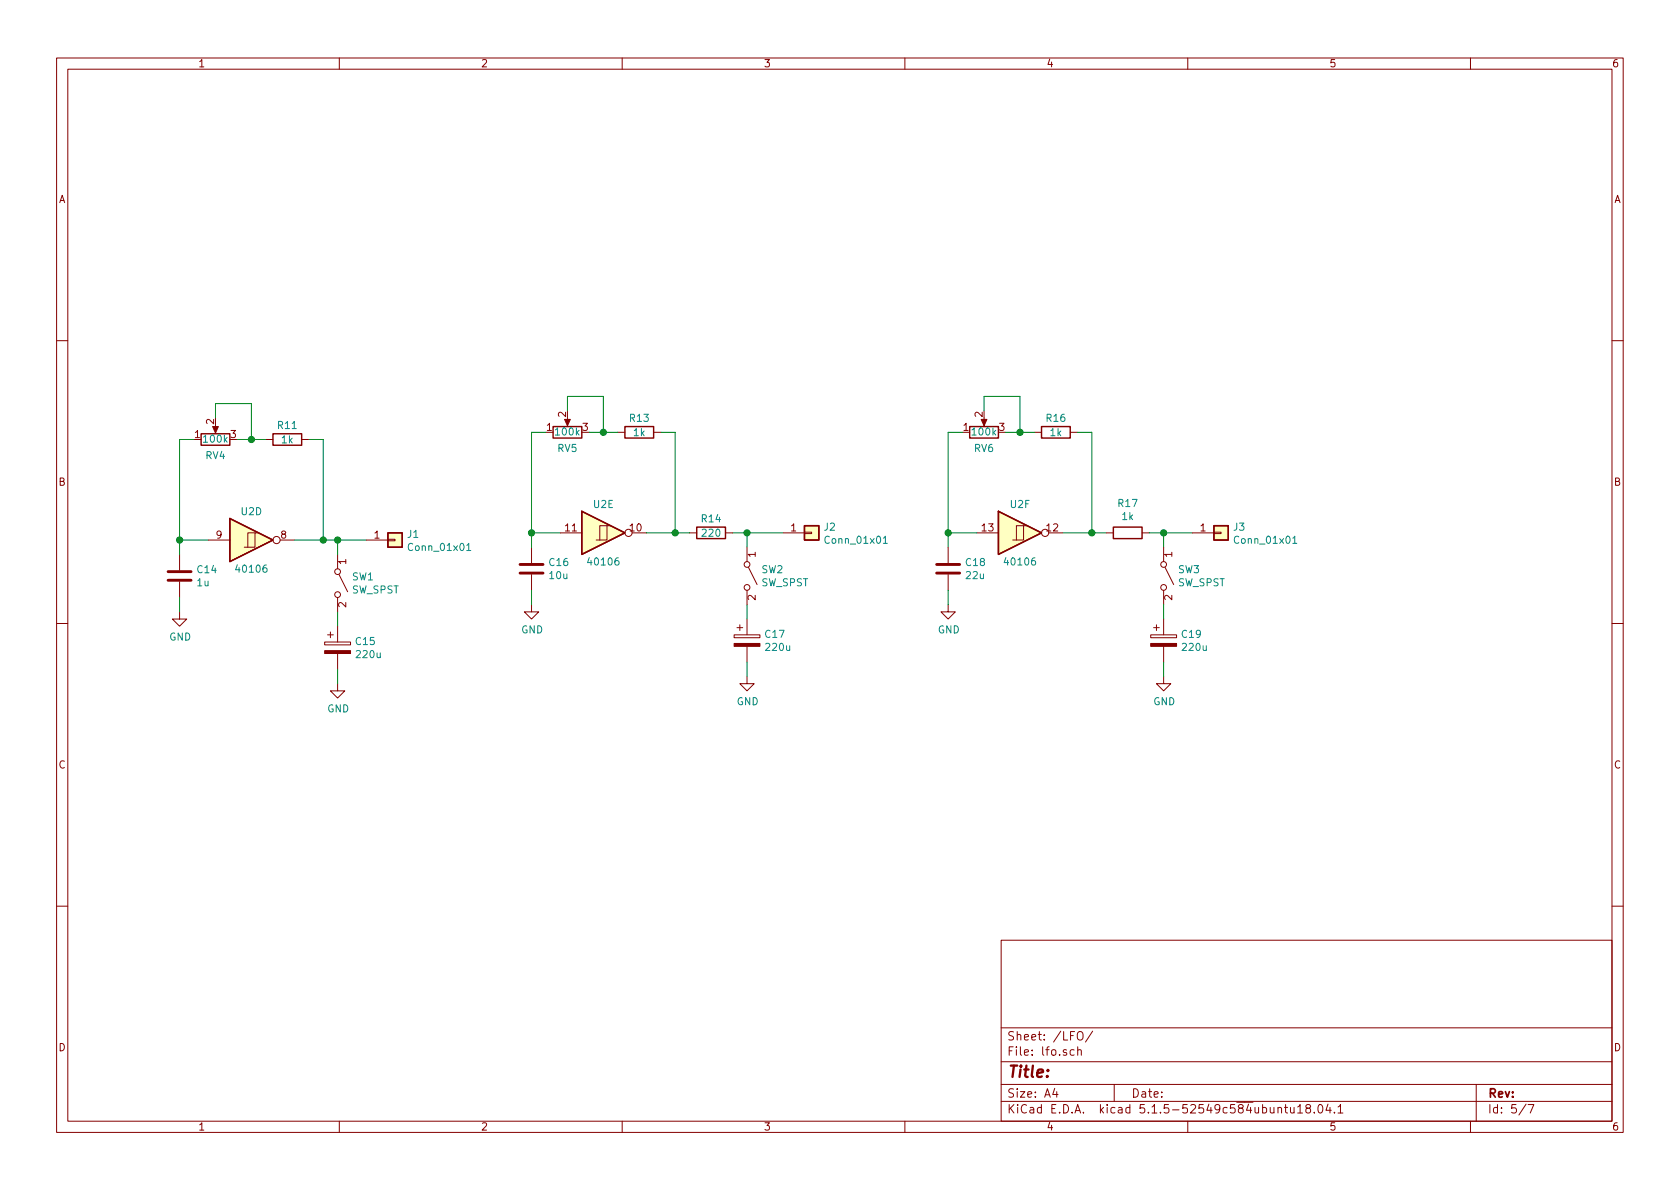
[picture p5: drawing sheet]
<svg xmlns="http://www.w3.org/2000/svg" width="297mm" height="210mm" viewBox="0 0 297 210" stroke-linecap="round" stroke-linejoin="round" font-family="sans-serif">
<g fill="none" stroke="#840000" stroke-width=".18">
<path d="M10 10.3h277v189.9h-277zM12 12.2h273v186.1h-273zM60 10.3v1.9M110 10.3v1.9M160 10.3v1.9M210 10.3v1.9M260 10.3v1.9M10 60.2h2M38.1 75.2v1M47 77.7h1.3M53.3 77.7h1.3M100.3 73.9v1"/>
<path d="M109.2 76.4h1.3M115.6 76.4h1.2M174 73.9v1M182.9 76.4h1.2M189.2 76.4h1.3M285 60.2h2M31.7 98v2.8M36.8 95.5h3.8M45.1 94.2h-1.3v2.6M45.7 94.2h-.6v2.6h-1.9M49.5 95.5h2.6M59.7 98v2.6"/>
<path d="M64.8 95.5h3.8M68.6 95.4h1.2v.2h-1.2zM94 96.8v2.8M99.1 94.2h3.8M107.3 93h-1.3v2.5M107.9 93h-.6v2.5h-1.9M111.8 94.2h2.5M121.9 94.2h1.3M128.3 94.2h1.2M132.1 96.8v2.5M138.4 94.2h3.8M142.2 94.1h1.3v.3h-1.3z"/>
<path d="M167.6 96.8v2.8M172.7 94.2h3.8M181 93h-1.3v2.5M181.6 93h-.6v2.5h-1.9M185.4 94.2h2.6M195.6 94.2h1.2M201.9 94.2h1.3M205.7 96.8v2.5M210.8 94.2h3.8M214.6 94.1h1.3v.3h-1.3zM10 110.3h2M31.7 108.2v1.3h1.3l-1.3 1.2-1.2-1.2h1.2"/>
<path d="M31.7 102.9v2.8M57.4 113.5h4.6v.5h-4.6zM57.9 112.3h1M58.4 111.8v1M59.7 105.7v2.5M59.7 110.7v2.8M59.7 115.6v2.8M59.9 101.6l1.6 3M94 106.9v1.3h1.2l-1.2 1.3-1.3-1.3h1.3M94 101.6v2.8M129.8 112.3h4.6v.5h-4.6zM130.3 111h1"/>
<path d="M130.8 110.5v1M132.1 119.6v1.3h1.2l-1.2 1.3-1.3-1.3h1.3M132.1 104.4v2.5M132.1 109.5v2.8M132.1 114.3v2.8M132.3 100.3l1.6 3.1M167.6 106.9v1.3h1.3l-1.3 1.3-1.2-1.3h1.2M167.6 101.6v2.8M203.5 112.3h4.5v.5h-4.5zM204 111h1M204.5 110.5v1M205.7 119.6v1.3h1.3l-1.3 1.3-1.2-1.3h1.2"/>
<path d="M205.7 104.4v2.5M205.7 109.5v2.8M205.7 114.3v2.8M206 100.3l1.5 3.1M285 110.3h2M59.7 120.9v1.3h1.3l-1.3 1.2-1.3-1.2h1.3M10 160.2h2M177 166.3h108v32h-108zM285 160.2h2M60 198.3v1.9M110 198.3v1.9M160 198.3v1.9"/>
<path d="M177 194.8h108M177 191.8h108M177 187.8h108M177 181.8h108M186.5 192.5l-.4 1h1M186.8 193v1M189.9 185.7l-.4-.1-.3 .3 .1 .6h.6M190.6 185.7l.2-.1 .3 .1 .1 .9M190.6 182.6l.2-.2a.53 .53 0 0 1 .7 .5v.5a.51 .51 0 0 1-.8 .4 1.05 1.05 0 0 1-.1-1.2zM190.6 185.1v1.5M193.2 182.3l-1.3 2M197 191.8v3"/>
<path d="M210 198.3v1.9M226 196l.2-.2 .3 .1 .1 .9M227.1 195.8h.6M227.3 195.3v1.3l.4 .2M228.2 195.8v.9l.4 .1 .2-.1M228.8 195.8v1M229.4 195.8l.5-.5v1.5M229.4 196.8h.9M231.2 196l-.3-.2v-.3a.48 .48 0 0 1 .7-.1l.1 .2-.1 .3-.6 .1-.1 .3v.4l.3 .1 .4-.1 .1-.2v-.2l-.3-.3M232.4 196.7v.1M233.1 195.5l.3-.2a.8 .8 0 0 1 .5 .8 .8 .8 0 0 1-.5 .7l-.3-.1-.1-.4zM234.8 195.2l-.4 1.1h1"/>
<path d="M235.2 195.8v1M235.9 196.7v.1M236.6 195.8l.4-.5v1.5M236.6 196.8h.8M260 198.3v1.9M261 191.8v6.5M269.8 195.2l-1.2 2M270.2 195.3h1l-.6 1.5"/>
<circle cx="48.9" cy="95.5" r=".63"/>
<circle cx="111.1" cy="94.2" r=".63"/>
<circle cx="132.1" cy="99.8" r=".51"/>
<circle cx="184.8" cy="94.2" r=".63"/>
<circle cx="205.7" cy="99.8" r=".51"/>
<circle cx="59.7" cy="105.2" r=".51"/>
<circle cx="59.7" cy="101.1" r=".51"/>
<circle cx="132.1" cy="103.9" r=".51"/>
<circle cx="205.7" cy="103.9" r=".51"/>
</g>
<path d="M91.9 99.8h4.1M165.6 99.8h4.1M29.7 102.6h4.1M29.7 101.1h4.1M91.9 101.3h4.1M165.6 101.3h4.1" fill="none" stroke="#840000" stroke-width=".51"/>
<g fill="#ffffc2" stroke="#ffffc2" stroke-width=".18">
<path d="M102.9 90.4l7.6 3.8-7.6 3.8z"/>
<path d="M214.6 93h2.6v2.5h-2.6z"/>
<path d="M176.5 90.4l7.6 3.8-7.6 3.8z"/>
<path d="M68.6 94.2h2.5v2.6h-2.5z"/>
<path d="M142.2 93h2.6v2.5h-2.6z"/>
<path d="M40.6 91.7l7.7 3.8-7.7 3.8z"/>
</g>
<g fill="none" stroke="#840000" stroke-width=".25">
<path d="M35.6 76.7h5v2h-5zM48.3 76.7h5v2h-5zM97.8 75.4h5.1v2.1h-5.1zM110.5 75.4h5.1v2.1h-5.1zM171.4 75.4h5.1v2.1h-5.1zM184.1 75.4h5.1v2.1h-5.1zM40.6 91.7l7.7 3.8-7.7 3.8zM68.6 94.2h2.5v2.6h-2.5zM102.9 90.4l7.6 3.8-7.6 3.8zM123.2 93.2h5.1v2h-5.1zM142.2 93h2.6v2.5h-2.6zM176.5 90.4l7.6 3.8-7.6 3.8z"/>
<path d="M196.8 93.2h5.1v2h-5.1zM214.6 93h2.6v2.5h-2.6z"/>
</g>
<g fill="#840000" stroke="#840000" stroke-width=".18">
<path d="M99.8 74.2h1l-.5 1.1z"/>
<path d="M129.8 113.8h4.6v.5h-4.6z"/>
<path d="M173.5 74.2h1l-.5 1.1z"/>
<path d="M37.6 75.4h1l-.5 1.2z"/>
<path d="M203.5 113.8h4.5v.5h-4.5z"/>
<path d="M57.4 115.1h4.6v.5h-4.6z"/>
</g>
<path d="M82.5 96.4l.4-.3v1.3M82.5 97.4h.7M156.2 95.2l.3-.4v1.3M156.2 96.1h.7M228.6 95.2l.3-.4v1.3M228.6 96.1h.7" fill="none" stroke="#008484" stroke-width=".18"/>
<g fill="none" stroke="#008400" stroke-width=".18">
<path d="M34.3 77.7h-2.6v20.3M38.1 73.9v-2.5h6.3v6.3M41.9 77.7h5.1M54.6 77.7h2.5v17.8M96.5 76.4h-2.5v20.4M100.3 72.6v-2.5h6.4v6.3M104.1 76.4h5.1M116.8 76.4h2.6v17.8M170.2 76.4h-2.6v20.4M174 72.6v-2.5h6.3v6.3M177.8 76.4h5.1M190.5 76.4h2.5v17.8"/>
<path d="M31.7 95.5h5.1M52.1 95.5h12.7M59.7 95.5v2.5M94 94.2h5.1M114.3 94.2h7.6M129.5 94.2h8.9M132.1 94.2v2.6M167.6 94.2h5.1M188 94.2h7.6M203.2 94.2h7.6M205.7 94.2v2.6M31.7 105.7v2.5"/>
<path d="M59.7 108.2v2.5M59.7 118.4v2.5M94 104.4v2.5M132.1 106.9v2.6M132.1 117.1v2.5M167.6 104.4v2.5M205.7 106.9v2.6M205.7 117.1v2.5"/>
</g>
<g fill="#008400" stroke="#008400" stroke-width=".25">
<circle cx="205.7" cy="94.2" r=".51"/>
<circle cx="193" cy="94.2" r=".51"/>
<circle cx="180.3" cy="76.4" r=".51"/>
<circle cx="167.6" cy="94.2" r=".51"/>
<circle cx="132.1" cy="94.2" r=".51"/>
<circle cx="119.4" cy="94.2" r=".51"/>
<circle cx="106.7" cy="76.4" r=".51"/>
<circle cx="94" cy="94.2" r=".51"/>
<circle cx="59.7" cy="95.5" r=".51"/>
<circle cx="57.2" cy="95.5" r=".51"/>
<circle cx="44.5" cy="77.7" r=".51"/>
<circle cx="31.8" cy="95.5" r=".51"/>
</g>
<text font-size="2.8" fill="#840000" x="178" y="190.5">Title:</text>
<g font-size="2.1" fill="#840000">
<text x="178" y="184">Sheet: /LFO/</text>
<text x="178" y="186.7">File: lfo.sch</text>
<text x="178" y="196.9">KiCad E.D.A. kicad 5.1.5-52549c584ubuntu18.04.1</text>
<text x="178" y="194.1">Size: A4</text>
<text x="200" y="194.1">Date:</text>
<text x="263" y="194.1">Rev:</text>
<text x="263" y="196.9">Id: 5/7</text>
</g>
<g font-size="1.8" fill="#840000">
<text x="35" y="11.9">1</text>
<text x="85" y="11.9">2</text>
<text x="135" y="11.9">3</text>
<text x="185" y="11.9">4</text>
<text x="235" y="11.9">5</text>
<text x="285" y="11.9">6</text>
<text x="10.4" y="35.9">A</text>
<text x="285.4" y="35.9">A</text>
<text x="34.4" y="77.5">1</text>
<text x="37.8" y="75" transform="rotate(-90 37.8 75)">2</text>
<text x="40.8" y="77.5">3</text>
<text x="96.7" y="76.2">1</text>
<text x="100.1" y="73.8" transform="rotate(-90 100.1 73.8)">2</text>
<text x="103" y="76.2">3</text>
<text x="170.3" y="76.2">1</text>
<text x="173.7" y="73.8" transform="rotate(-90 173.7 73.8)">2</text>
<text x="176.7" y="76.2">3</text>
<text x="10.4" y="85.9">B</text>
<text x="285.4" y="85.9">B</text>
<text x="38.3" y="95.2">9</text>
<text x="49.7" y="95.2">8</text>
<text x="66.2" y="95.2">1</text>
<text x="100" y="94">11</text>
<text x="111.4" y="94">10</text>
<text x="139.9" y="94">1</text>
<text x="173.7" y="94">13</text>
<text x="185.1" y="94">12</text>
<text x="212.2" y="94">1</text>
<text x="61.2" y="99.8" transform="rotate(-90 61.2 99.8)">1</text>
<text x="133.6" y="98.5" transform="rotate(-90 133.6 98.5)">1</text>
<text x="207.3" y="98.5" transform="rotate(-90 207.3 98.5)">1</text>
<text x="61.2" y="107.4" transform="rotate(-90 61.2 107.4)">2</text>
<text x="133.6" y="106.1" transform="rotate(-90 133.6 106.1)">2</text>
<text x="207.3" y="106.1" transform="rotate(-90 207.3 106.1)">2</text>
<text x="10.4" y="135.9">C</text>
<text x="285.4" y="135.9">C</text>
<text x="10.4" y="185.9">D</text>
<text x="285.4" y="185.9">D</text>
<text x="35" y="199.9">1</text>
<text x="85" y="199.9">2</text>
<text x="135" y="199.9">3</text>
<text x="185" y="199.9">4</text>
<text x="235" y="199.9">5</text>
<text x="285" y="199.9">6</text>
</g>
<g font-size="1.8" fill="#008484">
<text x="49.2" y="75.9">R11</text>
<text x="98.3" y="77">100k</text>
<text x="111.4" y="74.6">R13</text>
<text x="112.1" y="77.1">1k</text>
<text x="172" y="77">100k</text>
<text x="185.1" y="74.6">R16</text>
<text x="185.7" y="77.1">1k</text>
<text x="36.1" y="78.3">100k</text>
<text x="36.4" y="81.2">RV4</text>
<text x="49.8" y="78.4">1k</text>
<text x="98.6" y="79.9">RV5</text>
<text x="172.3" y="79.9">RV6</text>
<text x="105" y="89.8">U2E</text>
<text x="178.7" y="89.8">U2F</text>
<text x="197.8" y="89.7">R17</text>
<text x="42.7" y="91.1">U2D</text>
<text x="72.1" y="95.1">J1</text>
<text x="124.1" y="92.4">R14</text>
<text x="124.3" y="94.9">220</text>
<text x="145.7" y="93.8">J2</text>
<text x="198.4" y="92">1k</text>
<text x="218.1" y="93.8">J3</text>
<text x="35" y="101.4">C14</text>
<text x="42" y="101.3">40106</text>
<text x="72.5" y="97.4">Conn_01x01</text>
<text x="97.2" y="100.1">C16</text>
<text x="104.2" y="100">40106</text>
<text x="134.7" y="101.4">SW2</text>
<text x="146.2" y="96.2">Conn_01x01</text>
<text x="170.8" y="100.1">C18</text>
<text x="177.9" y="100">40106</text>
<text x="208.3" y="101.4">SW3</text>
<text x="218.6" y="96.2">Conn_01x01</text>
<text x="34.9" y="103.7">1u</text>
<text x="62.2" y="104.9">SW_SPST</text>
<text x="62.3" y="102.6">SW1</text>
<text x="97.2" y="102.4">10u</text>
<text x="134.6" y="103.7">SW_SPST</text>
<text x="170.9" y="102.4">22u</text>
<text x="208.2" y="103.7">SW_SPST</text>
<text x="29.9" y="113.3">GND</text>
<text x="92.2" y="112">GND</text>
<text x="135.4" y="112.8">C17</text>
<text x="165.8" y="112">GND</text>
<text x="209" y="112.8">C19</text>
<text x="63" y="114.1">C15</text>
<text x="63.1" y="116.4">220u</text>
<text x="135.5" y="115.1">220u</text>
<text x="209.2" y="115.1">220u</text>
<text x="57.9" y="126">GND</text>
<text x="130.3" y="124.7">GND</text>
<text x="203.9" y="124.7">GND</text>
</g>
</svg>
